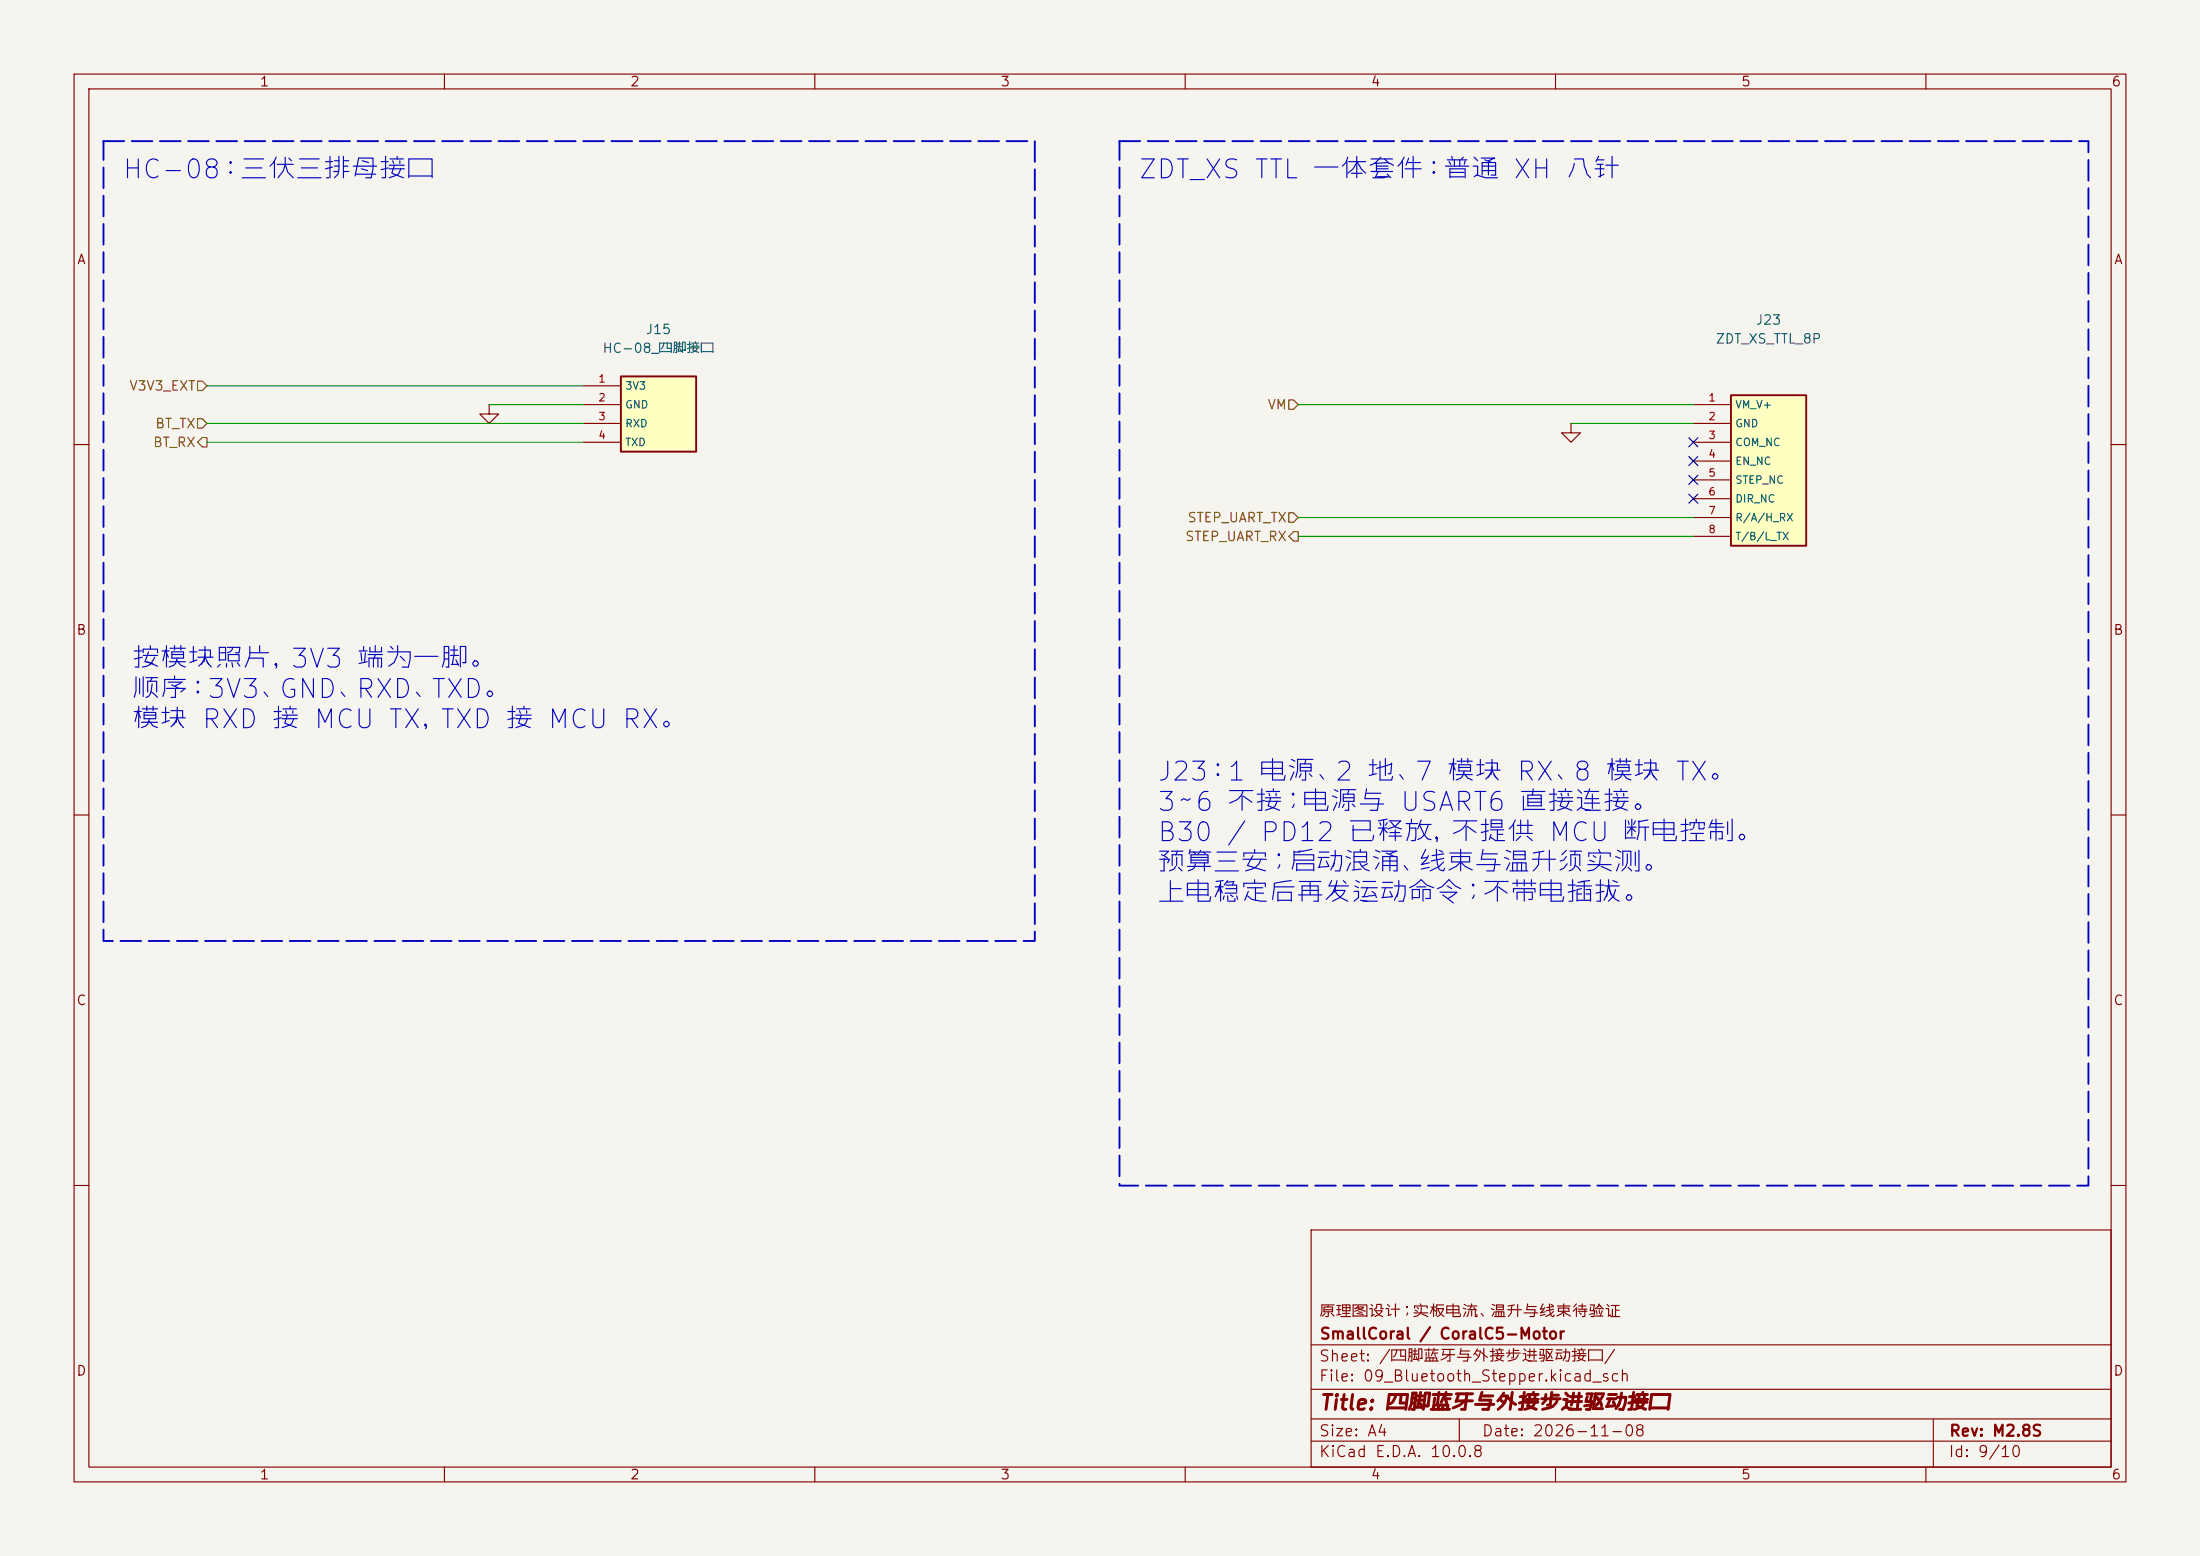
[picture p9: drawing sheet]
(kicad_sch
 (version 20260306)
 (generator "eeschema")
 (generator_version "10.0")
 (paper "A4")
 (title_block
  (title "四脚蓝牙与外接步进驱动接口")
  (date "2026-11-08")
  (rev "M2.8S")
  (company "SmallCoral / CoralC5-Motor")
  (comment 1 "原理图设计；实板电流、温升与线束待验证"))
 (lib_symbols
  (symbol "Motor:M2_J15"
   (pin_names
    (offset 0.5)) (exclude_from_sim no) (in_bom yes) (on_board yes)
   (in_pos_files yes)
   (duplicate_pin_numbers_are_jumpers no)
   (property "Reference" "J" (at 0 25.4 0) (show_name no) (do_not_autoplace no) (effects (font (size 1.27 1.27))))
   (property "Value" "HC-08_四脚接口" (at 0 22.86 0) (show_name no) (do_not_autoplace no) (effects (font (size 1.27 1.27))))
   (property "Footprint" "Motor:Connector_PinSocket_2.54mm__PinSocket_1x04_P2.54mm_Vertical" (at 0 0 0) (show_name no) (do_not_autoplace no) (hide yes) (effects (font (size 1.27 1.27))))
   (property "Datasheet" "" (at 0 0 0) (show_name no) (do_not_autoplace no) (hide yes) (effects (font (size 1.27 1.27))))
   (property "Description" "" (at 0 0 0) (show_name no) (do_not_autoplace no) (hide yes) (effects (font (size 1.27 1.27))))
   (symbol "M2_J15_0_1"
    (rectangle (start -5.08 5.08) (end 5.08 -5.08) (stroke (width 0.254) (type default)) (fill (type background))))
   (symbol "M2_J15_1_1"
    (pin passive line (at -10.16 3.81 0) (length 5.08) (name "3V3" (effects (font (size 1.016 1.016)))) (number "1" (effects (font (size 1.016 1.016)))))
    (pin passive line (at -10.16 1.27 0) (length 5.08) (name "GND" (effects (font (size 1.016 1.016)))) (number "2" (effects (font (size 1.016 1.016)))))
    (pin passive line (at -10.16 -1.27 0) (length 5.08) (name "RXD" (effects (font (size 1.016 1.016)))) (number "3" (effects (font (size 1.016 1.016)))))
    (pin passive line (at -10.16 -3.81 0) (length 5.08) (name "TXD" (effects (font (size 1.016 1.016)))) (number "4" (effects (font (size 1.016 1.016))))))
   (embedded_fonts no))
  (symbol "Motor:M2_J23"
   (pin_names
    (offset 0.5)) (exclude_from_sim no) (in_bom yes) (on_board yes)
   (in_pos_files yes)
   (duplicate_pin_numbers_are_jumpers no)
   (property "Reference" "J" (at 0 25.4 0) (show_name no) (do_not_autoplace no) (effects (font (size 1.27 1.27))))
   (property "Value" "ZDT_XS_TTL_8P" (at 0 22.86 0) (show_name no) (do_not_autoplace no) (effects (font (size 1.27 1.27))))
   (property "Footprint" "Motor:Connector_JST__JST_XH_B8B-XH-A_1x08_P2.50mm_Vertical" (at 0 0 0) (show_name no) (do_not_autoplace no) (hide yes) (effects (font (size 1.27 1.27))))
   (property "Datasheet" "${KIPRJMOD}/../../../../Documentation/ZDT_XS系列第二代闭环步进电机资料/3. 说明书/ZDT_X42S第二代闭环步进电机用户手册V1.0.5_260527.pdf" (at 0 0 0) (show_name no) (do_not_autoplace no) (hide yes) (effects (font (size 1.27 1.27))))
   (property "Description" "" (at 0 0 0) (show_name no) (do_not_autoplace no) (hide yes) (effects (font (size 1.27 1.27))))
   (symbol "M2_J23_0_1"
    (rectangle (start -5.08 10.16) (end 5.08 -10.16) (stroke (width 0.254) (type default)) (fill (type background))))
   (symbol "M2_J23_1_1"
    (pin passive line (at -10.16 8.89 0) (length 5.08) (name "VM_V+" (effects (font (size 1.016 1.016)))) (number "1" (effects (font (size 1.016 1.016)))))
    (pin passive line (at -10.16 6.35 0) (length 5.08) (name "GND" (effects (font (size 1.016 1.016)))) (number "2" (effects (font (size 1.016 1.016)))))
    (pin passive line (at -10.16 3.81 0) (length 5.08) (name "COM_NC" (effects (font (size 1.016 1.016)))) (number "3" (effects (font (size 1.016 1.016)))))
    (pin passive line (at -10.16 1.27 0) (length 5.08) (name "EN_NC" (effects (font (size 1.016 1.016)))) (number "4" (effects (font (size 1.016 1.016)))))
    (pin passive line (at -10.16 -1.27 0) (length 5.08) (name "STEP_NC" (effects (font (size 1.016 1.016)))) (number "5" (effects (font (size 1.016 1.016)))))
    (pin passive line (at -10.16 -3.81 0) (length 5.08) (name "DIR_NC" (effects (font (size 1.016 1.016)))) (number "6" (effects (font (size 1.016 1.016)))))
    (pin passive line (at -10.16 -6.35 0) (length 5.08) (name "R/A/H_RX" (effects (font (size 1.016 1.016)))) (number "7" (effects (font (size 1.016 1.016)))))
    (pin passive line (at -10.16 -8.89 0) (length 5.08) (name "T/B/L_TX" (effects (font (size 1.016 1.016)))) (number "8" (effects (font (size 1.016 1.016))))))
   (embedded_fonts no))
  (symbol "Motor:power__GND"
   (power global)
   (pin_numbers (hide yes))
   (pin_names
    (offset 0) (hide yes)) (exclude_from_sim no) (in_bom yes) (on_board yes)
   (in_pos_files yes)
   (duplicate_pin_numbers_are_jumpers no)
   (property "Reference" "#PWR" (at 0 -6.35 0) (show_name no) (do_not_autoplace no) (hide yes) (effects (font (size 1.27 1.27))))
   (property "Value" "GND" (at 0 -3.81 0) (show_name no) (do_not_autoplace no) (effects (font (size 1.27 1.27))))
   (property "Footprint" "" (at 0 0 0) (show_name no) (do_not_autoplace no) (hide yes) (effects (font (size 1.27 1.27))))
   (property "Datasheet" "" (at 0 0 0) (show_name no) (do_not_autoplace no) (hide yes) (effects (font (size 1.27 1.27))))
   (property "Description" "Power symbol creates a global label with name \"GND\" , ground" (at 0 0 0) (show_name no) (do_not_autoplace no) (hide yes) (effects (font (size 1.27 1.27))))
   (symbol "power__GND_0_1"
    (polyline (pts (xy 0 0) (xy 0 -1.27) (xy 1.27 -1.27) (xy 0 -2.54) (xy -1.27 -1.27) (xy 0 -1.27)) (stroke (width 0) (type default)) (fill (type none))))
   (symbol "power__GND_1_1"
    (pin power_in line (at 0 0 270) (length 0) (name "" (effects (font (size 1.27 1.27)))) (number "1" (effects (font (size 1.27 1.27))))))
   (embedded_fonts no)))
 (rectangle
  (start 151.13 19.05)
  (end 281.94 160.02)
  (stroke (width 0.254) (type dash))
  (fill (type none)))
 (rectangle
  (start 13.97 19.05)
  (end 139.7 127)
  (stroke (width 0.254) (type dash))
  (fill (type none)))
 (text "J23：1 电源、2 地、7 模块 RX、8 模块 TX。\n3～6 不接；电源与 USART6 直接连接。\nB30 / PD12 已释放，不提供 MCU 断电控制。\n预算三安；启动浪涌、线束与温升须实测。\n上电稳定后再发运动命令；不带电插拔。"
  (exclude_from_sim no)
  (at 156.21 102.87 0)
  (effects (font (size 2.54 2.54)) (justify left top)))
 (text "HC-08：三伏三排母接口"
  (exclude_from_sim no)
  (at 16.51 21.59 0)
  (effects (font (size 2.54 2.54)) (justify left top)))
 (text "按模块照片，3V3 端为一脚。\n顺序：3V3、GND、RXD、TXD。\n模块 RXD 接 MCU TX，TXD 接 MCU RX。"
  (exclude_from_sim no)
  (at 17.78 87.63 0)
  (effects (font (size 2.54 2.54)) (justify left top)))
 (text "ZDT_XS TTL 一体套件：普通 XH 八针"
  (exclude_from_sim no)
  (at 153.67 21.59 0)
  (effects (font (size 2.54 2.54)) (justify left top)))
 (no_connect
  (at 228.6 67.31))
 (no_connect
  (at 228.6 59.69))
 (no_connect
  (at 228.6 64.77))
 (no_connect
  (at 228.6 62.23))
 (wire
  (pts (xy 175.26 72.39) (xy 228.6 72.39))
  (stroke (width 0) (type default)))
 (wire
  (pts (xy 175.26 69.85) (xy 228.6 69.85))
  (stroke (width 0) (type default)))
 (wire
  (pts (xy 175.26 54.61) (xy 228.6 54.61))
  (stroke (width 0) (type default)))
 (wire
  (pts (xy 27.94 59.69) (xy 78.74 59.69))
  (stroke (width 0) (type default)))
 (wire
  (pts (xy 212.09 57.15) (xy 228.6 57.15))
  (stroke (width 0) (type default)))
 (wire
  (pts (xy 27.94 52.07) (xy 78.74 52.07))
  (stroke (width 0) (type default)))
 (wire
  (pts (xy 27.94 57.15) (xy 78.74 57.15))
  (stroke (width 0) (type default)))
 (wire
  (pts (xy 66.04 54.61) (xy 78.74 54.61))
  (stroke (width 0) (type default)))
 (hierarchical_label "STEP_UART_TX"
  (shape input)
  (at 175.26 69.85 180)
  (effects (font (size 1.27 1.27)) (justify right)))
 (hierarchical_label "V3V3_EXT"
  (shape input)
  (at 27.94 52.07 180)
  (effects (font (size 1.27 1.27)) (justify right)))
 (hierarchical_label "VM"
  (shape input)
  (at 175.26 54.61 180)
  (effects (font (size 1.27 1.27)) (justify right)))
 (hierarchical_label "BT_RX"
  (shape output)
  (at 27.94 59.69 180)
  (effects (font (size 1.27 1.27)) (justify right)))
 (hierarchical_label "STEP_UART_RX"
  (shape output)
  (at 175.26 72.39 180)
  (effects (font (size 1.27 1.27)) (justify right)))
 (hierarchical_label "BT_TX"
  (shape input)
  (at 27.94 57.15 180)
  (effects (font (size 1.27 1.27)) (justify right)))
 (symbol
  (lib_id "Motor:M2_J23")
  (at 238.76 63.5 0)
  (unit 1)
  (body_style 1)
  (exclude_from_sim no)
  (in_bom yes)
  (on_board yes)
  (in_pos_files yes)
  (dnp no)
  (property "Reference" "J23" (at 238.76 43.18 0) (show_name no) (do_not_autoplace no) (effects (font (size 1.27 1.27))))
  (property "Value" "ZDT_XS_TTL_8P" (at 238.76 45.72 0) (show_name no) (do_not_autoplace no) (effects (font (size 1.27 1.27))))
  (property "Footprint" "Motor:Connector_JST__JST_XH_B8B-XH-A_1x08_P2.50mm_Vertical" (at 238.76 63.5 0) (hide yes) (show_name no) (do_not_autoplace no) (effects (font (size 1.27 1.27))))
  (property "Datasheet" "${KIPRJMOD}/../../../../Documentation/ZDT_XS系列第二代闭环步进电机资料/3. 说明书/ZDT_X42S第二代闭环步进电机用户手册V1.0.5_260527.pdf" (at 238.76 63.5 0) (hide yes) (show_name no) (do_not_autoplace no) (effects (font (size 1.27 1.27))))
  (property "Description" "" (at 245.11 -2.54 0) (show_name no) (do_not_autoplace no) (effects (font (size 1.27 1.27))))
  (pin "1")
  (pin "2")
  (pin "3")
  (pin "4")
  (pin "5")
  (pin "6")
  (pin "7")
  (pin "8"))
 (symbol
  (lib_id "Motor:power__GND")
  (at 66.04 54.61 0)
  (unit 1)
  (body_style 1)
  (exclude_from_sim no)
  (in_bom no)
  (on_board no)
  (in_pos_files yes)
  (dnp no)
  (property "Reference" "#PWR1209" (at 66.04 54.61 0) (hide yes) (show_name no) (do_not_autoplace no) (effects (font (size 1.27 1.27))))
  (property "Value" "GND" (at 66.04 58.42 0) (hide yes) (show_name no) (do_not_autoplace no) (effects (font (size 1.27 1.27))))
  (property "Footprint" "" (at 66.04 54.61 0) (hide yes) (show_name no) (do_not_autoplace no) (effects (font (size 1.27 1.27))))
  (property "Datasheet" "" (at 66.04 54.61 0) (hide yes) (show_name no) (do_not_autoplace no) (effects (font (size 1.27 1.27))))
  (property "Description" "" (at 66.04 54.61 0) (show_name no) (do_not_autoplace no) (effects (font (size 1.27 1.27))))
  (pin "1"))
 (symbol
  (lib_id "Motor:M2_J15")
  (at 88.9 55.88 0)
  (unit 1)
  (body_style 1)
  (exclude_from_sim no)
  (in_bom yes)
  (on_board yes)
  (in_pos_files yes)
  (dnp no)
  (property "Reference" "J15" (at 88.9 44.45 0) (show_name no) (do_not_autoplace no) (effects (font (size 1.27 1.27))))
  (property "Value" "HC-08_四脚接口" (at 88.9 46.99 0) (show_name no) (do_not_autoplace no) (effects (font (size 1.27 1.27))))
  (property "Footprint" "Motor:Connector_PinSocket_2.54mm__PinSocket_1x04_P2.54mm_Vertical" (at 88.9 55.88 0) (hide yes) (show_name no) (do_not_autoplace no) (effects (font (size 1.27 1.27))))
  (property "Datasheet" "" (at 88.9 55.88 0) (hide yes) (show_name no) (do_not_autoplace no) (effects (font (size 1.27 1.27))))
  (property "Description" "" (at 88.9 55.88 0) (show_name no) (do_not_autoplace no) (effects (font (size 1.27 1.27))))
  (pin "1")
  (pin "2")
  (pin "3")
  (pin "4"))
 (symbol
  (lib_id "Motor:power__GND")
  (at 212.09 57.15 0)
  (unit 1)
  (body_style 1)
  (exclude_from_sim no)
  (in_bom no)
  (on_board no)
  (in_pos_files yes)
  (dnp no)
  (property "Reference" "#PWR1210" (at 212.09 57.15 0) (hide yes) (show_name no) (do_not_autoplace no) (effects (font (size 1.27 1.27))))
  (property "Value" "GND" (at 212.09 60.96 0) (hide yes) (show_name no) (do_not_autoplace no) (effects (font (size 1.27 1.27))))
  (property "Footprint" "" (at 212.09 57.15 0) (hide yes) (show_name no) (do_not_autoplace no) (effects (font (size 1.27 1.27))))
  (property "Datasheet" "" (at 212.09 57.15 0) (hide yes) (show_name no) (do_not_autoplace no) (effects (font (size 1.27 1.27))))
  (property "Description" "" (at 212.09 57.15 0) (show_name no) (do_not_autoplace no) (effects (font (size 1.27 1.27))))
  (pin "1")))
